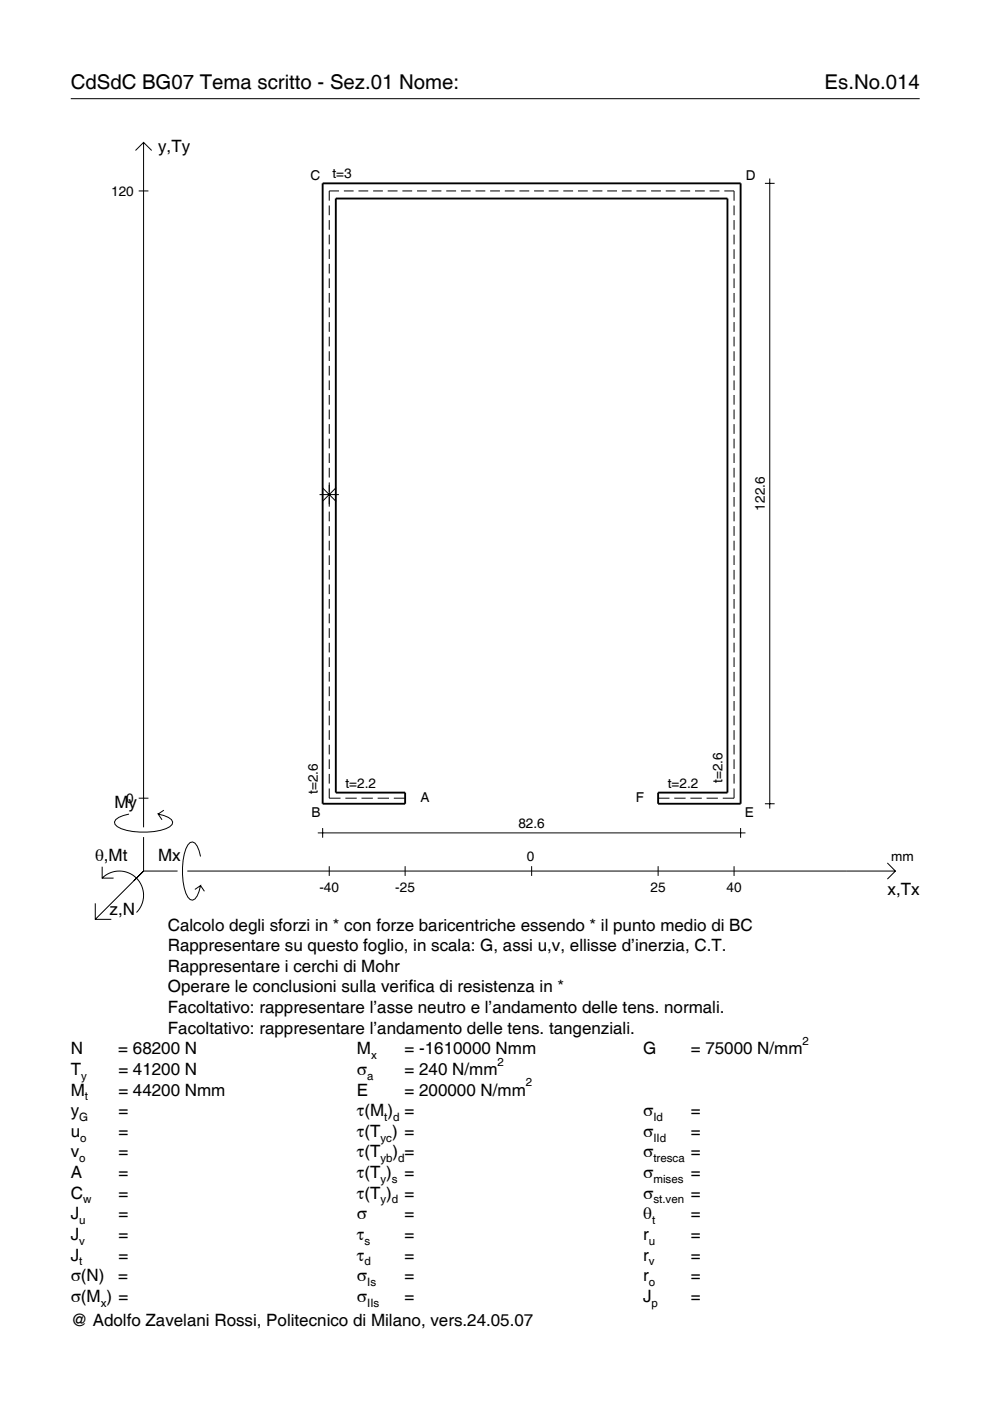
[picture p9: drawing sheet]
<svg xmlns="http://www.w3.org/2000/svg" width="210mm" height="297mm" viewBox="0 0 210 297" stroke-linecap="round" stroke-linejoin="round" font-family="sans-serif">
<g fill="none" stroke="#000" stroke-width=".21">
<path d="M15 20.9h180M28.7 31.9l1.7-1.7 1.8 1.7M30.4 30.2v145.2M162.2 38.9h2M163.2 37.8v133.6M29.4 40.5h2.1M69.8 43.6v2M69.8 46.7v2M69.8 49.8v2M69.8 52.8v2.1M69.8 55.9v2.1M69.8 59v2.1"/>
<path d="M71.9 40.5h-2.1v2M72.9 40.5h2.1M76 40.5h2.1M79.1 40.5h2.1M82.2 40.5h2.1M85.3 40.5h2.1M88.4 40.5h2.1M91.5 40.5h2.1M94.6 40.5h2.1M97.7 40.5h2.1M100.8 40.5h2.1M103.9 40.5h2.1"/>
<path d="M107 40.5h2.1M110.1 40.5h2.1M113.2 40.5h2.1M116.3 40.5h2.1M119.4 40.5h2.1M122.5 40.5h2.1M125.6 40.5h2.1M128.7 40.5h2.1M131.8 40.5h2.1M134.9 40.5h2.1M138 40.5h2.1M141.2 40.5h2"/>
<path d="M144.3 40.5h2M147.4 40.5h2M150.5 40.5h2M153.6 40.5h2v2M155.6 43.6v2M155.6 46.7v2M155.6 49.8v2M155.6 52.8v2.1M155.6 55.9v2.1M155.6 59v2.1M69.8 62.1v2.1M69.8 65.2v2.1"/>
<path d="M69.8 68.3v2.1M69.8 71.4v2M69.8 74.5v2M69.8 77.6v2M155.6 62.1v2.1M155.6 65.2v2.1M155.6 68.3v2.1M155.6 71.4v2M155.6 74.5v2M155.6 77.6v2M69.8 80.7v2M69.8 83.7v2.1"/>
<path d="M69.8 86.8v2.1M69.8 89.9v2.1M69.8 93v2.1M69.8 96.1v2.1M69.8 99.2v2.1M155.6 80.7v2M155.6 83.7v2.1M155.6 86.8v2.1M155.6 89.9v2.1M155.6 93v2.1M155.6 96.1v2.1M155.6 99.2v2.1"/>
<path d="M67.7 104.9h4.2M68.3 103.4l3 2.9M69.8 102.3v5.1M69.8 108.5v2M69.8 111.6v2M69.8 114.6v2.1M69.8 117.7v2.1M71.3 103.4l-3 2.9M155.6 102.3v2M155.6 105.4v2M155.6 108.5v2M155.6 111.6v2"/>
<path d="M155.6 114.6v2.1M155.6 117.7v2.1M69.8 120.8v2.1M69.8 123.9v2.1M69.8 127v2.1M69.8 130.1v2.1M69.8 133.2v2M69.8 136.3v2M69.8 139.4v2M155.6 120.8v2.1M155.6 123.9v2.1M155.6 127v2.1"/>
<path d="M155.6 130.1v2.1M155.6 133.2v2M155.6 136.3v2M155.6 139.4v2M69.8 142.5v2M69.8 145.5v2.1M69.8 148.6v2.1M69.8 151.7v2.1M69.8 154.8v2.1M69.8 157.9v2.1M155.6 142.5v2M155.6 145.5v2.1"/>
<path d="M155.6 148.6v2.1M155.6 151.7v2.1M155.6 154.8v2.1M155.6 157.9v2.1M27.3 172.6a3.6 3.6 0 0 0-3 1.7l.1 .5a5.7 5.7 0 0 0 3.8 1.5 13.3 13.3 0 0 0 7.8-1l.5-.5 .1-.5a3.6 3.6 0 0 0-3.1-1.7l.8 1.2M29.4 169.2h2.1M30.4 177.5v7.2M34.7 171.8l-1.2 .8M67.4 176.6h90.7M68.4 175.6v2M69.8 167.2v2h2.4M69.8 161v2.1"/>
<path d="M69.8 164.1v2M73.2 169.2h2.4M76.6 169.2h2.4M80.1 169.2h2.4M83.5 169.2h2.4M139.5 169.2h2.4M143 169.2h2.4M146.4 169.2h2.4M149.8 169.2h2.4M155.6 167.2v2h-2.4M155.6 161v2.1M155.6 164.1v2"/>
<path d="M157 175.6v2M162.2 170.4h2M20.2 191.5v3.4h3.4M21.7 186.2a5.1 5.1 0 0 1 7.2 0 5.1 5.1 0 0 1 0 7.3M21.7 183.8v2.4h2.4M30.4 184.7l-10.2 10.2M30.4 184.7l-2 2M30.4 184.7h7.2M39.7 184.7h150.1M42.5 181.6a3.6 3.6 0 0 0-1.7-3.1l-.5 .1a5.7 5.7 0 0 0-1.5 3.8 13.3 13.3 0 0 0 1 7.8l.5 .5 .5 .2a3.6 3.6 0 0 0 1.7-3.1l-1.2 .8M42.5 187.8l.8 1.2M69.8 183.7v2"/>
<path d="M85.9 183.7v2M112.7 183.7v2M139.5 183.7v2M155.6 183.7v2M188.1 183l1.7 1.7-1.7 1.7"/>
</g>
<path d="M68.4 38.9h88.6v131.5h-17.5v-2.3h14.7v-126h-83v126h14.7v2.3h-17.5z" fill="none" stroke="#000" stroke-width=".4"/>
<g font-size="4.3">
<text x="15" y="18.9">CdSdC BG07 Tema scritto - Sez.01 Nome:</text>
<text x="174.8" y="18.9">Es.No.014</text>
</g>
<g font-size="3.6">
<text x="33.5" y="32.3">y,Ty</text>
<text x="24.3" y="171.3">My</text>
<text x="20.1" y="182.6">θ,Mt</text>
<text x="33.5" y="182.6">Mx</text>
<text x="188.2" y="189.8">x,Tx</text>
<text x="23.2" y="193.9">z,N</text>
<text x="35.6" y="197.3">Calcolo degli sforzi in * con forze baricentriche essendo * il punto medio di BC</text>
<text x="35.6" y="201.7">Rappresentare su questo foglio, in scala: G, assi u,v, ellisse d’inerzia, C.T.</text>
<text x="35.6" y="206">Rappresentare i cerchi di Mohr</text>
<text x="35.6" y="210.4">Operare le conclusioni sulla verifica di resistenza in *</text>
<text x="35.6" y="214.8">Facoltativo: rappresentare l’asse neutro e l’andamento delle tens. normali.</text>
<text x="35.6" y="219.2">Facoltativo: rappresentare l’andamento delle tens. tangenziali.</text>
<text x="15" y="223.5">N</text>
<text x="15" y="227.9">T</text>
<text x="25.1" y="223.5">= 68200 N</text>
<text x="25.1" y="227.9">= 41200 N</text>
<text x="75.7" y="227.9">σ</text>
<text x="75.7" y="223.5">M</text>
<text x="85.8" y="223.5">= -1610000 Nmm</text>
<text x="85.8" y="227.9">= 240 N/mm</text>
<text x="136.4" y="223.5">G</text>
<text x="146.5" y="223.5">= 75000 N/mm</text>
<text x="15" y="232.3">M</text>
<text x="25.1" y="232.3">= 44200 Nmm</text>
<text x="75.7" y="232.3">E</text>
<text x="85.8" y="232.3">= 200000 N/mm</text>
<text x="15" y="236.7">y</text>
<text x="25.1" y="236.7">=</text>
<text x="75.7" y="236.7">τ(M ) =</text>
<text x="136.4" y="236.7">σ</text>
<text x="146.5" y="236.7">=</text>
<text x="15" y="241">u</text>
<text x="15" y="245.4">v</text>
<text x="25.1" y="241">=</text>
<text x="25.1" y="245.4">=</text>
<text x="75.7" y="241">τ(T ) =</text>
<text x="75.7" y="245.4">τ(T</text>
<text x="83.3" y="245.4">) =</text>
<text x="136.4" y="241">σ</text>
<text x="136.4" y="245.4">σ</text>
<text x="146.5" y="241">=</text>
<text x="146.5" y="245.4">=</text>
<text x="15" y="249.8">A</text>
<text x="25.1" y="249.8">=</text>
<text x="75.7" y="249.8">τ(T )</text>
<text x="85.8" y="249.8">=</text>
<text x="136.4" y="249.8">σ</text>
<text x="146.5" y="249.8">=</text>
<text x="15" y="254.2">C</text>
<text x="25.1" y="254.2">=</text>
<text x="75.7" y="254.2">τ(T )</text>
<text x="85.8" y="254.2">=</text>
<text x="136.4" y="254.2">σ</text>
<text x="146.5" y="254.2">=</text>
<text x="15" y="258.5">J</text>
<text x="15" y="262.9">J</text>
<text x="25.1" y="258.5">=</text>
<text x="25.1" y="262.9">=</text>
<text x="75.7" y="258.5">σ</text>
<text x="75.7" y="262.9">τ</text>
<text x="85.8" y="258.5">=</text>
<text x="85.8" y="262.9">=</text>
<text x="136.4" y="258.5">θ</text>
<text x="136.4" y="262.9">r</text>
<text x="146.5" y="258.5">=</text>
<text x="146.5" y="262.9">=</text>
<text x="15" y="267.3">J</text>
<text x="25.1" y="267.3">=</text>
<text x="75.7" y="267.3">τ</text>
<text x="85.8" y="267.3">=</text>
<text x="136.4" y="267.3">r</text>
<text x="146.5" y="267.3">=</text>
<text x="15" y="271.7">σ(N)</text>
<text x="25.1" y="271.7">=</text>
<text x="75.7" y="271.7">σ</text>
<text x="85.8" y="271.7">=</text>
<text x="136.4" y="271.7">r</text>
<text x="146.5" y="271.7">=</text>
<text x="15" y="276">σ(M ) =</text>
<text x="15" y="281.2">@ Adolfo Zavelani Rossi, Politecnico di Milano, vers.24.05.07</text>
<text x="75.7" y="276">σ</text>
<text x="85.8" y="276">=</text>
<text x="136.4" y="276">J</text>
<text x="146.5" y="276">=</text>
</g>
<g font-size="2.9">
<text x="23.6" y="41.5">120</text>
<text x="65.8" y="38.1">C</text>
<text x="70.5" y="37.8">t=3</text>
<text x="158.1" y="38.1">D</text>
<text x="162.2" y="108.2" transform="rotate(-90 162.2 108.2)">122.6</text>
<text x="73.3" y="167">t=2.2</text>
<text x="141.6" y="167">t=2.2</text>
<text x="153.2" y="166" transform="rotate(-90 153.2 166)">t=2.6</text>
<text x="26.8" y="170.2">0</text>
<text x="66" y="173.2">B</text>
<text x="67.4" y="168.4" transform="rotate(-90 67.4 168.4)">t=2.6</text>
<text x="89.1" y="170.1">A</text>
<text x="134.8" y="170.1">F</text>
<text x="157.9" y="173.2">E</text>
<text x="109.9" y="175.6">82.6</text>
<text x="111.7" y="182.6">0</text>
<text x="189" y="182.6">mm</text>
<text x="67.7" y="189.1">-40</text>
<text x="83.8" y="189.1">-25</text>
<text x="137.9" y="189.1">25</text>
<text x="154" y="189.1">40</text>
</g>
<g font-size="2.4">
<text x="170.2" y="221.5">2</text>
<text x="78.7" y="224.5">x</text>
<text x="105.5" y="225.9">2</text>
<text x="17.2" y="228.9">y</text>
<text x="18" y="233.3">t</text>
<text x="77.9" y="228.9">a</text>
<text x="111.5" y="230.3">2</text>
<text x="16.8" y="237.7">G</text>
<text x="81.5" y="237.7">t d</text>
<text x="138.5" y="237.7">Id</text>
<text x="17" y="242">o</text>
<text x="80.7" y="242">yc</text>
<text x="138.5" y="242">IId</text>
<text x="16.8" y="246.4">o</text>
<text x="80.7" y="246.4">yb d</text>
<text x="80.7" y="250.8">y s</text>
<text x="138.5" y="246.4">tresca</text>
<text x="138.5" y="250.8">mises</text>
<text x="17.6" y="255.2">w</text>
<text x="80.7" y="255.2">y d</text>
<text x="138.5" y="255.2">st.ven</text>
<text x="16.8" y="259.5">u</text>
<text x="16.8" y="263.9">v</text>
<text x="77.3" y="263.9">s</text>
<text x="137.6" y="263.9">u</text>
<text x="138.2" y="259.5">t</text>
<text x="16.8" y="268.3">t</text>
<text x="77.3" y="268.3">d</text>
<text x="137.6" y="268.3">v</text>
<text x="77.9" y="272.7">Is</text>
<text x="137.6" y="272.7">o</text>
<text x="21.4" y="277">x</text>
<text x="77.9" y="277">IIs</text>
<text x="138.2" y="277">p</text>
</g>
</svg>
